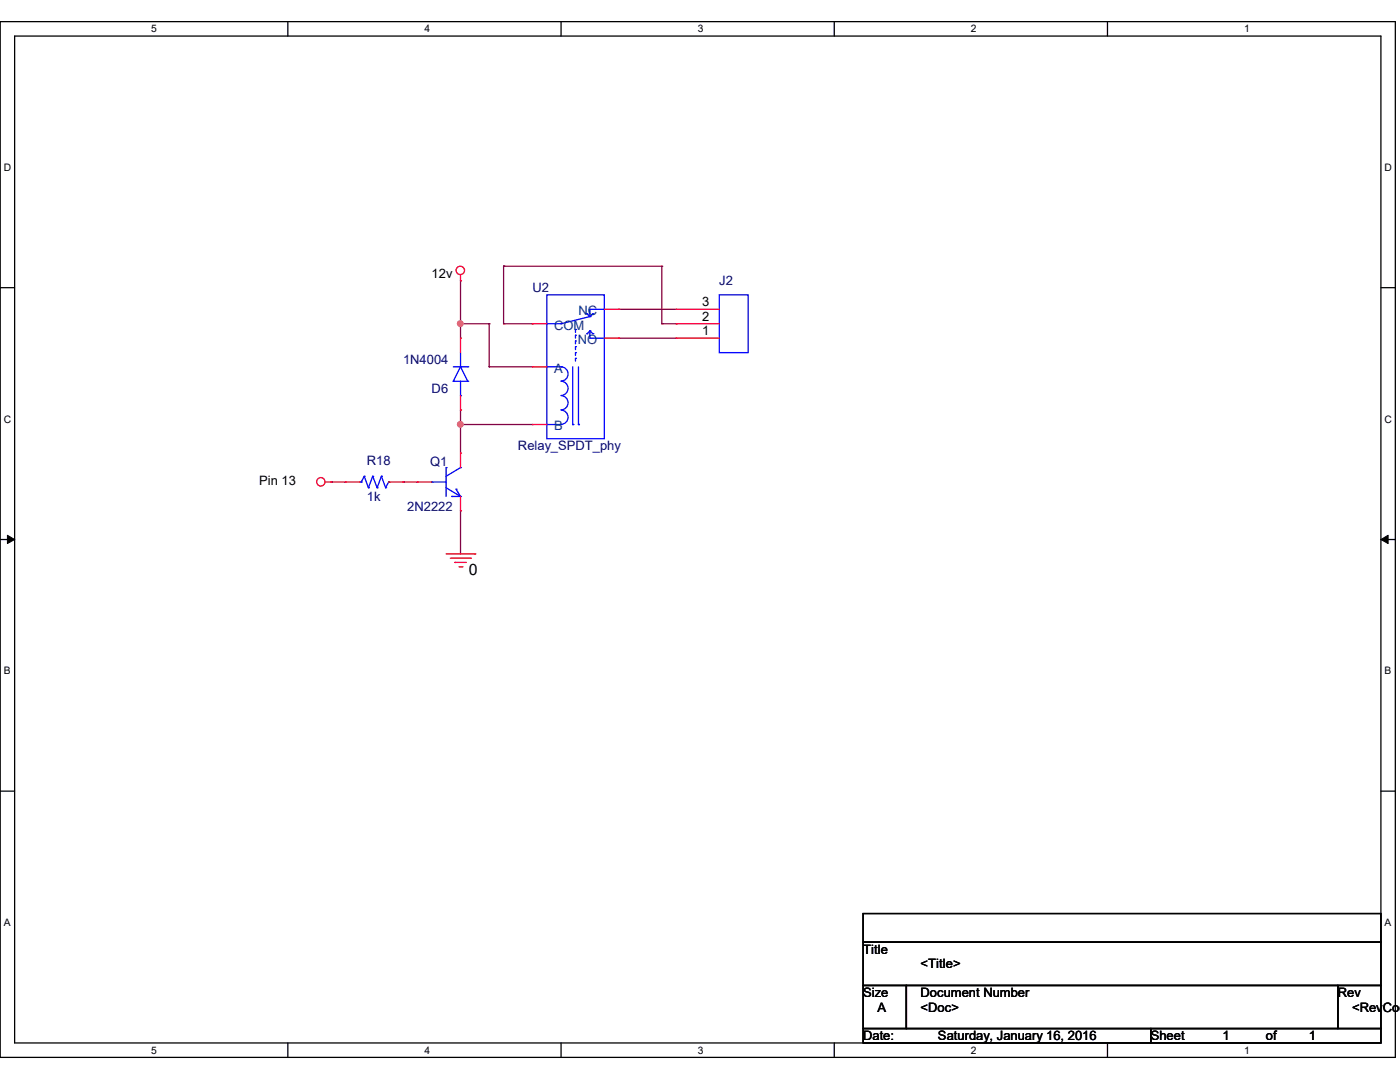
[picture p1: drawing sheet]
<svg xmlns="http://www.w3.org/2000/svg" width="279mm" height="216mm" viewBox="0 0 279 216" stroke-linecap="round" stroke-linejoin="round" font-family="sans-serif">
<path d="M0 4.3h278.5v206.7h-278.5zM2.9 7.2h272.7v200.9h-272.7z" fill="none" stroke="#000" stroke-width=".25"/>
<g fill="#fff">
<path d="M30.2 4.6h1.1v2.3h-1.1z"/>
<path d="M30.2 208.4h1.1v2.3h-1.1z"/>
</g>
<path d="M57.4 4.3v2.9M57.4 208.1v2.9" fill="none" stroke="#000" stroke-width=".25"/>
<g fill="#fff">
<path d="M84.7 4.6h1.1v2.3h-1.1z"/>
<path d="M84.7 208.4h1.1v2.3h-1.1z"/>
</g>
<path d="M112 4.3v2.9M112 208.1v2.9" fill="none" stroke="#000" stroke-width=".25"/>
<g fill="#fff">
<path d="M139.2 4.6h1.1v2.3h-1.1z"/>
<path d="M139.2 208.4h1.1v2.3h-1.1z"/>
</g>
<path d="M166.5 4.3v2.9M166.5 208.1v2.9" fill="none" stroke="#000" stroke-width=".25"/>
<g fill="#fff">
<path d="M193.8 4.6h1.1v2.3h-1.1z"/>
<path d="M193.8 208.4h1.1v2.3h-1.1z"/>
</g>
<path d="M221 4.3v2.9M221 208.1v2.9" fill="none" stroke="#000" stroke-width=".25"/>
<g fill="#fff">
<path d="M248.3 4.6h1.1v2.3h-1.1z"/>
<path d="M248.3 208.4h1.1v2.3h-1.1z"/>
<path d="M.8 32.3h1.4v2.2h-1.4z"/>
<path d="M276.3 32.3h1.4v2.2h-1.4z"/>
<path d="M.8 82.5h1.4v2.3h-1.4z"/>
<path d="M276.3 82.5h1.4v2.3h-1.4z"/>
</g>
<path d="M0 57.4h2.9M275.6 57.4h2.9" fill="none" stroke="#000" stroke-width=".25"/>
<g fill="#fff">
<path d="M.8 132.8h1.3v2.2h-1.3z"/>
<path d="M276.3 132.8h1.3v2.2h-1.3z"/>
</g>
<path d="M0 107.7h2.9M275.6 107.7h2.9" fill="none" stroke="#000" stroke-width=".25"/>
<path d="M1.5 106.8l1.4 .9-1.4 .8zM275.6 107.7l1.4-.9v1.7z" fill="#000" stroke="#000" stroke-width=".2"/>
<g fill="#fff">
<path d="M.8 183h1.3v2.2h-1.3z"/>
<path d="M276.3 183h1.3v2.2h-1.3z"/>
</g>
<path d="M0 157.9h2.9M275.6 157.9h2.9M172.3 182.3h103.3v5.7h-103.3zM172.3 188h103.3v8.6h-103.3zM172.3 196.6h8.6v8.6h-8.6zM180.9 196.6h86.1v8.6h-86.1zM267 196.6h8.6v8.6h-8.6zM172.3 205.2h57.4v2.9h-57.4zM229.7 205.2h45.9v2.9h-45.9z" fill="none" stroke="#000" stroke-width=".25"/>
<g fill="none" stroke="#800040" stroke-width=".25">
<path d="M91.9 56h.1M91.9 56v11.5M100.5 53.1h.1M100.5 53.1h31.6M100.5 53.1v11.5M132.1 53.1h.1M132.1 53.1v11.5M91.9 64.6h.1M91.9 64.6h5.7M97.6 73.2h.1M97.6 64.6h.1M97.6 73.2h8.7"/>
<path d="M97.6 64.6v8.6M100.5 64.6h.1M100.5 64.6h5.8M123.5 67.5h.1M123.5 61.7h.1M123.5 67.5h11.5M123.5 61.7h11.5M132.1 64.6h.1M132.1 64.6h2.9M66.1 96.2h.1M66.1 96.2h2.8M80.4 96.2h.1"/>
<path d="M80.4 96.2h2.9M91.9 84.7h.1M91.9 81.8h.1M91.9 81.8v8.6M91.9 84.7h14.4M91.9 101.9h.1M91.9 101.9v8.6"/>
</g>
<g fill="#f0f" stroke="#f0f" stroke-width=".25">
<circle cx="91.9" cy="84.7" r=".55"/>
<circle cx="91.9" cy="64.6" r=".55"/>
</g>
<g fill="none" stroke="#f00" stroke-width=".25">
<path d="M91.9 56h.1M91.9 54.8v1.2M91.9 67.5h.1M91.9 67.5v2.9M91.9 79v2.8M106.3 64.6h.1M106.3 73.2h.1M106.3 64.6h2.8M106.3 73.2h2.8M120.6 67.5h2.9M120.6 61.7h2.9M123.5 61.7h.1"/>
<path d="M123.5 67.5h.1M135 67.5h.1M135 64.6h.1M135 61.7h.1M135 67.5h8.6M135 64.6h8.6M135 61.7h8.6M64.9 96.2h1.2M66.1 96.2h.1M68.9 96.2h.1M68.9 96.2h2.9M77.6 96.2h2.8"/>
<path d="M80.4 96.2h.1M83.3 96.2h.1M83.3 96.2h2.8M91.9 90.4h.1M91.9 81.8h.1M91.9 90.4v2.9M91.9 99.1v2.8M106.3 84.7h.1M106.3 84.7h2.8M89 110.5h5.8M89.9 111.4h4M90.8 112.2h.1"/>
<path d="M90.8 112.2h2.2M91.6 113.1h.6M91.9 101.9h.1M92.2 113.1h.1M93.9 111.4h.1M94.8 110.5h.1"/>
<circle cx="91.9" cy="54" r=".84"/>
<circle cx="64" cy="96.1" r=".83"/>
</g>
<g fill="none" stroke="#00f" stroke-width=".25">
<path d="M109.1 58.8h11.5v28.7h-11.5zM143.6 58.8h5.7v11.6h-5.7zM90.5 76.1h.1M90.5 73.2h2.8M90.5 76.1h2.8M91.9 79h.1M91.9 73.2h.1M91.9 70.4v2.8M91.9 76.1v2.9M91.9 73.2l-1.4 2.9M91.9 73.2l1.4 2.9M93.3 73.2h.1"/>
<path d="M93.3 76.1h.1M109.1 64.6h2.9M109.1 73.2h2.9M112 76.1a1.44 1.44 0 0 1 1.4 1.4 1.44 1.44 0 0 1-1.4 1.5 1.42 1.42 0 0 1 1.4 1.4 1.42 1.42 0 0 1-1.4 1.4M112 73.2a1.42 1.42 0 0 1 1.4 1.4 1.42 1.42 0 0 1-1.4 1.4M112 64.6h.1M112 73.2h.1M114.3 73.2v11.5M114.9 71.5h.1M114.9 70.4h.1M114.9 69.2h.1M114.9 68h.1"/>
<path d="M114.9 66.9h.1M114.9 65.7h.1M114.9 65.7v.6M114.9 66.9v.6M114.9 68v.6M114.9 69.2v.6M114.9 70.4v.5M114.9 71.5v.6M115.4 73.2v11.5M117.1 62.6h.1M117.1 66.6h.1M117.1 62.6l.6 .6"/>
<path d="M117.7 63.2h.1M117.7 66h.1M117.7 66l.6 .6M117.7 66v1.5h2.9M117.7 63.2l-5.7 1.4M117.7 66l-.6 .6M118.3 66.6h.1M118.3 62.6h.1M118.3 62.6l-.6 .6M120.6 61.7h.1M120.6 67.5h.1M120.6 61.7h-2.9v1.5"/>
<path d="M71.8 96.2h.3M72.1 96.2h.1M72.7 95h.1M72.7 95l-.6 1.2M72.7 95l.8 2.3M73.5 97.3h.1M74.4 95h.1M74.4 95l-.9 2.3M74.4 95l.9 2.3M75.3 97.3h.1M76.1 95h.1M76.1 95l-.8 2.3"/>
<path d="M76.1 95l.9 2.3M77 97.3h.1M77.6 96.2h.1M77.6 96.2l-.6 1.1M86.1 96.2h.1M86.1 96.2h2.9M89 93.3h.1M89 97.3l2.9 1.8M89 93.3v5.8M90.2 99.1h.1M90.2 99.1h1.7M91 97.6h.1"/>
<path d="M91 97.6l.9 1.5M91.9 93.3h.1M91.9 99.1h.1M91.9 93.3l-2.9 1.7M109.1 84.7h2.9M112 81.8a1.42 1.42 0 0 1 1.4 1.4 1.42 1.42 0 0 1-1.4 1.5M112 84.7h.1M114.3 84.7h.1M115.4 84.7h.1"/>
</g>
<text font-size="3.1" x="93.6" y="114.8">0</text>
<g font-size="2.6">
<text x="86.1" y="55.5">12v</text>
<text x="140.1" y="64">2</text>
<text x="140.1" y="61.1">3</text>
<text x="140.1" y="66.8">1</text>
<text x="51.7" y="96.8">Pin 13</text>
<text x="172.3" y="190.3">Title</text>
<text x="183.7" y="193.2">&lt;Title&gt;</text>
<text x="172.3" y="199">Size</text>
<text x="175.1" y="201.8">A</text>
<text x="183.7" y="199">Document Number</text>
<text x="183.7" y="201.8">&lt;Doc&gt;</text>
<text x="267" y="199">Rev</text>
<text x="269.8" y="201.8">&lt;RevCod</text>
<text x="172.3" y="207.6">Date:</text>
<text x="187.2" y="207.6">Saturday, January 16, 2016</text>
<text x="229.7" y="207.6">Sheet</text>
<text x="244" y="207.6">1</text>
<text x="252.6" y="207.6">of</text>
<text x="261.2" y="207.6">1</text>
</g>
<g font-size="2.6" fill="#000080">
<text x="106.3" y="58.3">U2</text>
<text x="143.6" y="56.9">J2</text>
<text x="80.4" y="72.7">1N4004</text>
<text x="86.1" y="78.4">D6</text>
<text x="103.4" y="89.9">Relay_SPDT_phy</text>
<text x="73.2" y="92.8">R18</text>
<text x="85.9" y="93">Q1</text>
<text x="73.2" y="99.9">1k</text>
<text x="81.3" y="101.9">2N2222</text>
</g>
<g font-size="2.6" fill="#004080">
<text x="110.6" y="65.8">COM</text>
<text x="115.4" y="62.9">NC</text>
<text x="115.3" y="68.7">NO</text>
<text x="110.6" y="74.4">A</text>
<text x="110.6" y="85.9">B</text>
</g>
<g font-size="2.1">
<text x="30.2" y="6.4">5</text>
<text x="84.7" y="6.4">4</text>
<text x="139.2" y="6.4">3</text>
<text x="193.8" y="6.4">2</text>
<text x="248.3" y="6.4">1</text>
<text x=".8" y="34.1">D</text>
<text x="276.3" y="34.1">D</text>
<text x=".8" y="84.3">C</text>
<text x="276.3" y="84.3">C</text>
<text x=".8" y="134.6">B</text>
<text x="276.3" y="134.6">B</text>
<text x=".8" y="184.8">A</text>
<text x="276.3" y="184.8">A</text>
<text x="30.2" y="210.2">5</text>
<text x="84.7" y="210.2">4</text>
<text x="139.2" y="210.2">3</text>
<text x="193.8" y="210.2">2</text>
<text x="248.3" y="210.2">1</text>
</g>
</svg>
